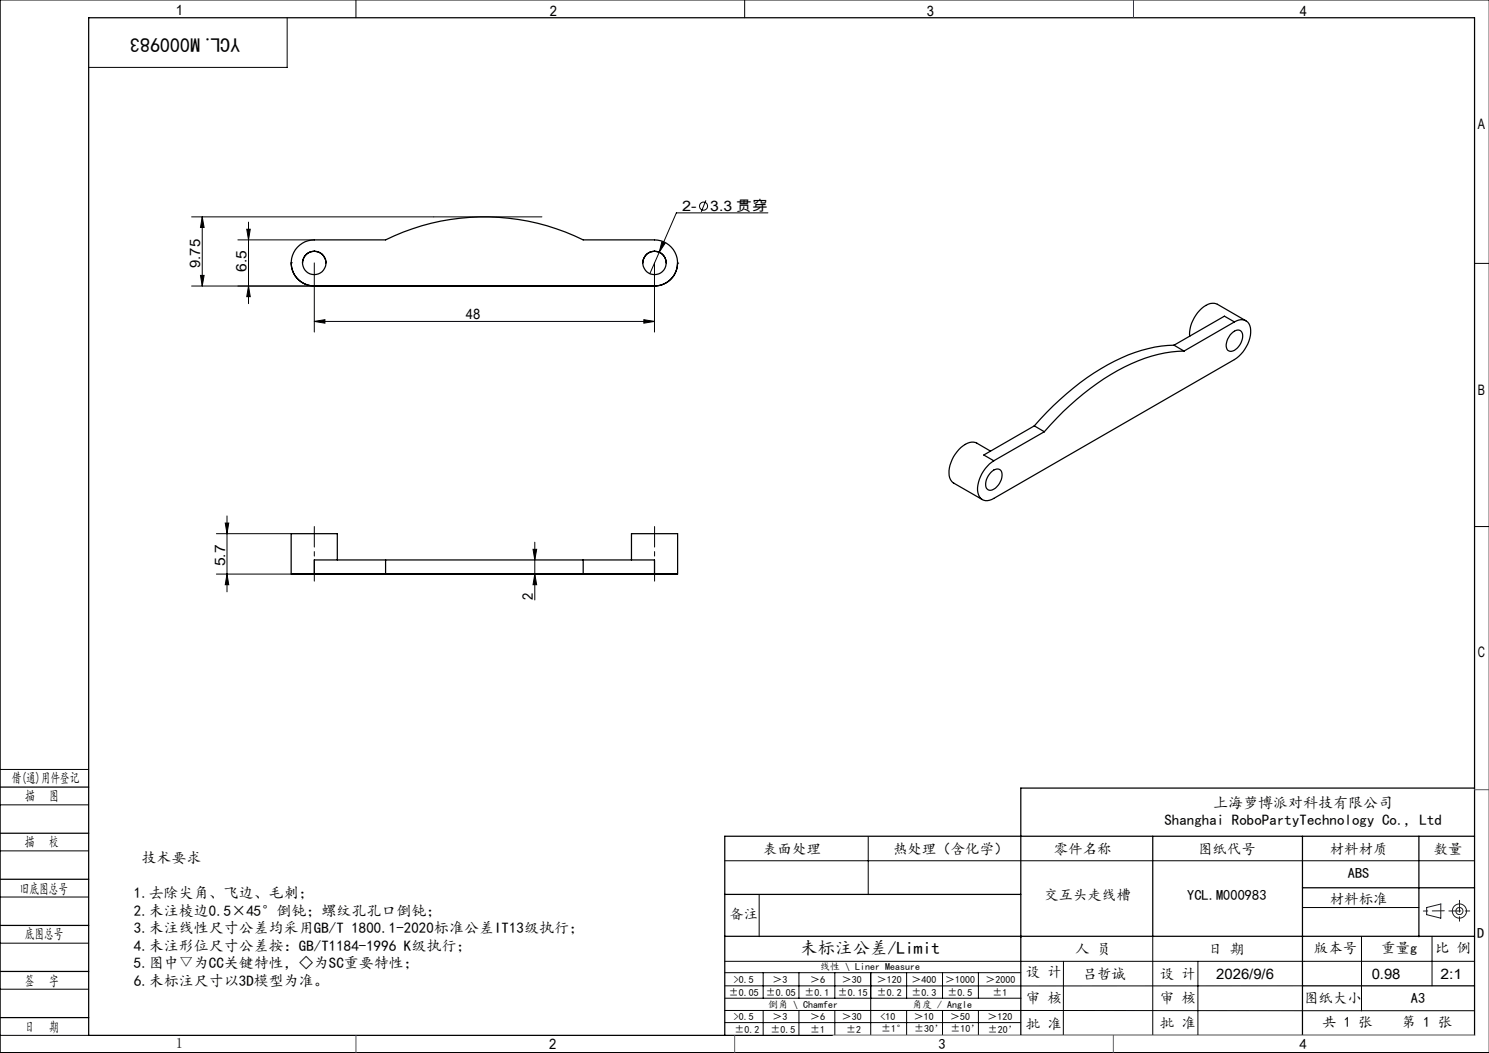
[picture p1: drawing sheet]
<svg xmlns="http://www.w3.org/2000/svg" width="420mm" height="297mm" viewBox="0 0 420 297" stroke-linecap="round" stroke-linejoin="round" font-family="sans-serif">
<g fill="none" stroke="#000" stroke-width=".28">
<path d="M100.4 0v5M210 0v5M420 0h-419.9v297h419.9M81 5v14h-56M199.1 56.5l-1.3 3.3M54 61.2h98.9M56.6 77.7h1l-.6 3zM57 61.2v19.5M57 61.2l.6 3h-1zM67.1 67.7h21.6M69.6 64.7h1l-.5 3zM70.1 62.6v23.1"/>
<path d="M88.7 74.2v19.5M184.6 74.2v19.5M185.9 71.2l-2.6 6M186.7 68.2l.9 .4-1.7 2.6zM216.6 60h-25.8l-4.9 11.2M415.9 74.3h4.1M54 80.7h34.7M70.1 80.7l.5 3h-1zM88.7 90.7l3-.5v1zM88.7 90.7h95.9M181.6 90.2l3 .5-3 .5zM61 150.5h21.1"/>
<path d="M63.5 147.5h1l-.5 3zM64 145.5v21.4M150.4 154.9h1l-.6 3zM150.8 152.9v16.3M415.9 148.5h4.1M61 161.9h27.7M64 161.9l.5 3h-1zM150.8 161.9l.6 3h-1zM0 217h25M0 227h25M0 240h25M244.9 236v16.3"/>
<path d="M0 253h25M204.4 242.8h211.5M214.1 252.4v11.8M367.4 256h32.8M0 266h25M0 279h25M204.4 271.1h211.5M204.4 278.1h163M204.4 274.4h83.5M215.3 274.4v7.1M225.4 274.4v7.1M235.5 274.4v7.1"/>
<path d="M245.6 274.4v17.6M255.7 274.4v7.1M265.9 274.4v7.1M276 274.4v7.1M300 271.1l-.1 21M325.2 264.1v27.9M337.9 271.1v20.9M384 264.2v20.9M403.9 264.1v14M0 292h25M204.4 285l211.5 .1M204.4 288.4h83.5"/>
<path d="M204.5 281.5h83.5M215.3 285v7M225.4 285v7M235.5 285v7M255.7 285v7M265.9 285v7M276 285v7M287.9 292h128"/>
<circle cx="198.5" cy="58.1" r="1.14"/>
</g>
<g fill="none" stroke="#191924" stroke-width=".28">
<path d="M402.4 256l4-1v4l-4-1z"/>
<circle cx="411.7" cy="257" r="1"/>
<circle cx="411.7" cy="257" r="2"/>
</g>
<path d="M88.7 148.5v15.4M184.6 148.5v15.4" fill="none" stroke="#000" stroke-width=".28" stroke-dasharray="30.5 1.3 1.3 1.3" stroke-dashoffset="24.7"/>
<g fill="none" stroke="#000" stroke-width=".35">
<path d="M25 5h390.9v287h-390.9zM82.1 74.1a6.6 6.6 0 0 0 6.6 6.6M88.7 70.9a3.3 3.3 0 0 0-3.4 3.3M88.7 70.9a3.2 3.2 0 0 1 3.2 3.3M184.6 70.9a3.2 3.2 0 0 0-3.3 3.3M184.6 70.9a3.3 3.3 0 0 1 3.3 3.3M191.1 74.2a6.6 6.6 0 0 1-6.5 6.5M88.7 80.7a6.5 6.5 0 0 1-6.6-6.5 6.5 6.5 0 0 1 6.6-6.5h20.1a62.9 62.9 0 0 1 55.7 0h20.1a6.5 6.5 0 0 1 6.5 6.5 6.5 6.5 0 0 1-6.5 6.5M88.7 80.7h95.9M331.2 97.4a43.2 43.2 0 0 0-22.7 7.8 83 83 0 0 0-16.8 14.9M331.2 97.4l2.8 1.6M334 99a42.7 42.7 0 0 0-22.6 7.9 81.9 81.9 0 0 0-16.8 14.9"/>
<path d="M347.3 94.1a1.78 1.78 0 0 1 3-.4 4.3 4.3 0 0 1-3.3 5.4 2.03 2.03 0 0 1-.9-3zM348.2 90.8a2.87 2.87 0 0 1 3.4-.2 2.87 2.87 0 0 1 1.2 3.2 10.4 10.4 0 0 1-4.6 7.6l-67.9 39.2a2.76 2.76 0 0 1-3.1 .4 2.76 2.76 0 0 1-1.5-2.7 10.1 10.1 0 0 1 4.6-8.3M348.2 90.8l-14.2 8.2M348.2 90.8l-2.8-1.6-14.2 8.2M351.4 90.5l-8-4.7a3.9 3.9 0 0 0-4.5 1.2 10.1 10.1 0 0 0-3.3 7.8M279.4 127.2l-3.9-2.2a4.9 4.9 0 0 0-5.6 2.4 8.2 8.2 0 0 0-1.8 7.9l.6 .8 8.4 4.8M279.5 133.2a1.71 1.71 0 0 1 1.5-.9 1.71 1.71 0 0 1 1.6 .9 4.4 4.4 0 0 1-3.5 5.1l-.3-.1a2.61 2.61 0 0 1-.3-3.5zM291.7 120.1l-14.2 8.2 2.8 1.7M291.7 120.1l2.9 1.7M294.6 121.8l-14.3 8.2M95.1 157.9v-7.4h-13v11.4M108.8 157.9v4h55.7v-4"/>
<path d="M108.8 157.9h55.7M108.8 157.9h-20.1v4M164.5 157.9h20.1v4M178.1 157.9v-7.4h13v11.4M82.2 161.9h6.5zM85.3 161.9h6.6zM88.7 161.9h95.9M181.3 161.9h6.6zM184.6 161.9h6.5zM0 222h25M0 235h25M325.2 235.9v28.2"/>
<path d="M367.4 235.9v56.1M400.2 235.9v28.3M415.9 235.9h-211.5v56.1M415.9 222.3h-128v69.7M0 248h25M204.4 252.3h83.5M367.4 250.4h48.5M0 261h25M0 274h25M204.4 264.1h211.5M367.4 278.1h48.5M0 287h25"/>
<circle cx="88.6" cy="74.2" r="3.3"/>
<circle cx="184.6" cy="74.2" r="3.3"/>
</g>
<path d="M407.4 256.9l-5.9 .1M408.7 256.9h6M411.7 253.9v6" fill="none" stroke="#191924" stroke-width=".28" stroke-dasharray="6.3 1.3 1.3 1.3" stroke-dashoffset="3"/>
<path d="M235 292h180.9" fill="none" stroke="#c0c0c0" stroke-width=".28"/>
<path d="M319.7 0v5M415.9 222.7h4.1M100.4 292v5M207.2 292v5M314 292v5" fill="none" stroke="#00f" stroke-width=".28"/>
<path d="M406.4 255h.1" fill="none" stroke="#0ff" stroke-width=".28"/>
<g fill="#000">
<path d="M186.7 68.2l.9 .4-1.7 2.6z"/>
<path d="M57 61.2l.6 3h-1zM56.6 77.7h1l-.6 3z"/>
<path d="M69.6 64.7h1l-.5 3zM70.1 80.7l.5 3h-1z"/>
<path d="M82 74.1a.17 .17 0 0 1 .3 0 .17 .17 0 0 1-.3 0zM191 74.2a.17 .17 0 0 1 .3 0 .17 .17 0 0 1-.3 0zM88.5 80.7a.17 .17 0 0 1 .3 0 .17 .17 0 0 1-.3 0zM184.4 80.7a.2 .2 0 0 1 .4 0 .2 .2 0 0 1-.4 0z"/>
<path d="M181.6 90.2l3 .5-3 .5zM88.7 90.7l3-.5v1z"/>
<path d="M63.5 147.5h1l-.5 3zM64 161.9l.5 3h-1zM150.4 154.9h1l-.6 3zM150.8 161.9l.6 3h-1z"/>
</g>
<text font-size="5.6" x="67.7" y="10.6" transform="rotate(-180 67.7 10.6)">YCL.M000983</text>
<text font-size="4.9" x="225.7" y="269">未标注公差/Limit</text>
<g font-size="4.2">
<text x="342.2" y="227.9">上海萝博派对科技有限公司</text>
<text x="328.5" y="232.8">Shanghai RoboPartyTechnology Co., Ltd</text>
<text x="39.9" y="243.5">技术要求</text>
<text x="37.8" y="253.4">1.去除尖角、飞边、毛刺；</text>
<text x="37.8" y="258.3">2.未注棱边0.5×45°倒钝；螺纹孔孔口倒钝；</text>
<text x="37.8" y="263.2">3.未注线性尺寸公差均采用GB/T 1800.1-2020标准公差IT13级执行；</text>
<text x="37.8" y="268.2">4.未注形位尺寸公差按：GB/T1184-1996 K级执行；</text>
<text x="37.8" y="273.1">5.图中▽为CC关键特性，◇为SC重要特性；</text>
<text x="37.8" y="278">6.未标注尺寸以3D模型为准。</text>
</g>
<g font-size="4.1">
<text x="49.6" y="4.3">1</text>
<text x="155.1" y="4.6">2</text>
<text x="261.4" y="4.6">3</text>
<text x="366.6" y="4.6">4</text>
<text x="416.9" y="36.3">A</text>
<text x="192.4" y="59.6">2-</text>
<text x="200.3" y="59.6">3.3 贯穿</text>
<text x="56.5" y="75.6" transform="rotate(-90 56.5 75.6)">9.75</text>
<text x="69.5" y="76.6" transform="rotate(-90 69.5 76.6)">6.5</text>
<text x="131.4" y="90.1">48</text>
<text x="416.9" y="111.3">B</text>
<text x="63.5" y="159.7" transform="rotate(-90 63.5 159.7)">5.7</text>
<text x="150.3" y="169.2" transform="rotate(-90 150.3 169.2)">2</text>
<text x="416.9" y="185.3">C</text>
<text x="3.3" y="220.9">借(通)用件登记</text>
<text x="7.1" y="226">描</text>
<text x="13.9" y="226">图</text>
<text x="7" y="238.9">描</text>
<text x="13.8" y="238.9">校</text>
<text x="215.3" y="240.8">表面处理</text>
<text x="251.9" y="240.8">热处理（含化学）</text>
<text x="297.3" y="240.8">零件名称</text>
<text x="337.9" y="240.8">图纸代号</text>
<text x="375.1" y="240.8">材料材质</text>
<text x="404.4" y="240.8">数量</text>
<text x="380.2" y="247.7">ABS</text>
<text x="5.6" y="252">旧底图总号</text>
<text x="294.5" y="253.7">交互头走线槽</text>
<text x="334.9" y="253.7">YCL.M000983</text>
<text x="375.1" y="254.9">材料标准</text>
<text x="205.7" y="259.3">备注</text>
<text x="7" y="265">底图总号</text>
<text x="303.3" y="269">人 员</text>
<text x="340.8" y="269">日 期</text>
<text x="370.6" y="268.7">版本号</text>
<text x="389.6" y="268.7">重量g</text>
<text x="404.8" y="268.7">比 例</text>
<text x="416.7" y="264.6">D</text>
<text x="289.3" y="275.5">设 计</text>
<text x="7" y="278">签</text>
<text x="13.8" y="278">字</text>
<text x="305.4" y="276">吕哲诚</text>
<text x="327.2" y="276">设 计</text>
<text x="343.1" y="276">2026/9/6</text>
<text x="386.9" y="276">0.98</text>
<text x="406.3" y="276">2:1</text>
<text x="289.3" y="283">审 核</text>
<text x="327.2" y="282.9">审 核</text>
<text x="367.8" y="282.9">图纸大小</text>
<text x="397.9" y="283">A3</text>
<text x="7" y="291">日</text>
<text x="13.8" y="291">期</text>
<text x="289.3" y="290.1">批 准</text>
<text x="327.2" y="290">批 准</text>
<text x="373" y="289.8">共 1 张</text>
<text x="395.4" y="289.8">第 1 张</text>
<text x="49.6" y="295.6">1</text>
<text x="154.9" y="296">2</text>
<text x="264.7" y="296">3</text>
<text x="366.6" y="296">4</text>
</g>
<g font-size="2.8">
<text x="231.3" y="273.6">线性 \ Liner Measure</text>
<text x="205.6" y="280.8">±0.05</text>
<text x="207" y="277.2">&gt;0.5</text>
<text x="216" y="280.8">±0.05</text>
<text x="217.9" y="277.2">＞3</text>
<text x="227" y="280.8">±0.1</text>
<text x="228.5" y="277.2">＞6</text>
<text x="236.3" y="280.8">±0.15</text>
<text x="237.5" y="277.2">＞30</text>
<text x="247.4" y="277.2">＞120</text>
<text x="247.4" y="280.8">±0.2</text>
<text x="257.1" y="277.2">＞400</text>
<text x="257.1" y="280.8">±0.3</text>
<text x="266.6" y="277.2">＞1000</text>
<text x="267.3" y="280.8">±0.5</text>
<text x="278" y="277.2">＞2000</text>
<text x="279.9" y="280.8">±1</text>
<text x="207" y="287.8">&gt;0.5</text>
<text x="216.6" y="284.3">倒角 \ Chamfer</text>
<text x="217.9" y="287.8">＞3</text>
<text x="228.5" y="287.8">＞6</text>
<text x="237.5" y="287.8">＞30</text>
<text x="248.4" y="287.8">&lt;10</text>
<text x="257.3" y="284.3">角度 / Angle</text>
<text x="257.8" y="287.8">＞10</text>
<text x="268" y="287.8">＞50</text>
<text x="278.5" y="287.8">＞120</text>
<text x="207.1" y="291.3">±0.2</text>
<text x="217.3" y="291.3">±0.5</text>
<text x="228.5" y="291.3">±1</text>
<text x="238.7" y="291.3">±2</text>
<text x="248.6" y="291.1">±1°</text>
<text x="257.8" y="291.1">±30’</text>
<text x="268.1" y="291.1">±10’</text>
<text x="278.6" y="291.2">±20’</text>
</g>
</svg>
